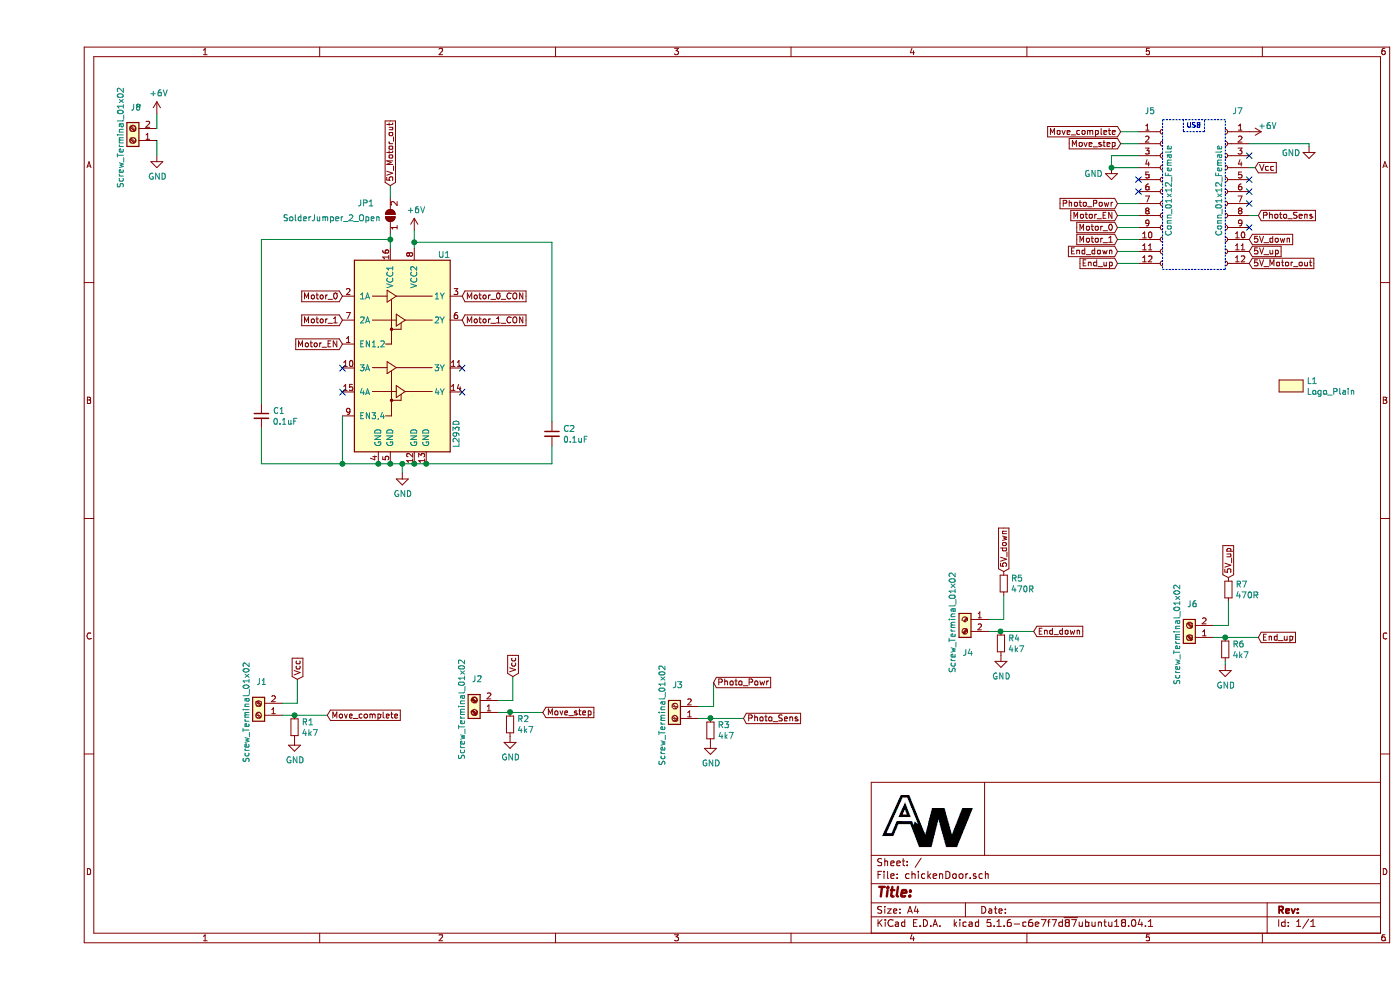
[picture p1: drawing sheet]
EESchema Schematic File Version 4
EELAYER 30 0
EELAYER END
$Descr A4 11693 8268
encoding utf-8
Sheet 1 1
Title ""
Date ""
Rev ""
Comp ""
Comment1 ""
Comment2 ""
Comment3 ""
Comment4 ""
$EndDescr
$Comp
L Driver_Motor:L293D U1
U 1 1
P 3050 3075
F 0 "U1" H 3400 4025 50  0000 C CNN
F 1 "L293D" V 3500 2525 50  0000 C CNN
F 2 "Package_DIP:DIP-16_W7.62mm_Socket_LongPads" H 3300 2325 50  0001 L CNN
F 3 "http://www.ti.com/lit/ds/symlink/l293.pdf" H 2750 3775 50  0001 C CNN
	1    3050 3075
	1    0    0    -1  
$EndComp
$Comp
L OwnConn:GND #PWR02
U 1 1
P 1000 1300
F 0 "#PWR02" H 1000 1050 50  0001 C CNN
F 1 "GND" H 1005 1127 50  0000 C CNN
F 2 "" H 1000 1300 50  0001 C CNN
F 3 "" H 1000 1300 50  0001 C CNN
	1    1000 1300
	1    0    0    -1  
$EndComp
$Comp
L power:+6V #PWR01
U 1 1
P 1000 950
F 0 "#PWR01" H 1000 800 50  0001 C CNN
F 1 "+6V" H 1015 1123 50  0000 C CNN
F 2 "" H 1000 950 50  0001 C CNN
F 3 "" H 1000 950 50  0001 C CNN
	1    1000 950 
	1    0    0    -1  
$EndComp
Wire Wire Line
	1000 950  1000 1075
Wire Notes Line
	9400 2250 9925 2250
Wire Notes Line
	9925 2250 9925 1000
Wire Notes Line
	9925 1000 9400 1000
Wire Notes Line
	9400 1000 9400 2250
Wire Notes Line
	9575 1000 9575 1100
Wire Notes Line
	9575 1100 9750 1100
Wire Notes Line
	9750 1100 9750 1000
Text Notes 9600 1075 0    39   ~ 0
USB
$Comp
L power:+6V #PWR011
U 1 1
P 10125 1100
F 0 "#PWR011" H 10125 950 50  0001 C CNN
F 1 "+6V" V 10075 1175 50  0000 L CNN
F 2 "" H 10125 1100 50  0001 C CNN
F 3 "" H 10125 1100 50  0001 C CNN
	1    10125 1100
	0    1    1    0   
$EndComp
Text GLabel 9050 1100 0    50   Input ~ 0
Move_complete
Text GLabel 9050 1200 0    50   Input ~ 0
Move_step
Wire Wire Line
	9050 1100 9200 1100
Wire Wire Line
	9050 1200 9200 1200
$Comp
L OwnConn:GND #PWR09
U 1 1
P 8975 1400
F 0 "#PWR09" H 8975 1150 50  0001 C CNN
F 1 "GND" H 8825 1350 50  0000 C CNN
F 2 "" H 8975 1400 50  0001 C CNN
F 3 "" H 8975 1400 50  0001 C CNN
	1    8975 1400
	1    0    0    -1  
$EndComp
$Comp
L Connector:Conn_01x12_Female J5
U 1 1
P 9400 1600
F 0 "J5" H 9250 2275 50  0000 L CNN
F 1 "Conn_01x12_Female" V 9450 1225 50  0000 L CNN
F 2 "Connector_PinSocket_2.54mm:PinSocket_1x12_P2.54mm_Vertical" H 9400 1600 50  0001 C CNN
F 3 "~" H 9400 1600 50  0001 C CNN
	1    9400 1600
	1    0    0    -1  
$EndComp
Wire Wire Line
	9200 1300 8975 1300
Wire Wire Line
	8975 1300 8975 1400
Wire Wire Line
	8975 1400 9200 1400
Connection ~ 8975 1400
$Comp
L Connector:Conn_01x12_Female J7
U 1 1
P 9925 1600
F 0 "J7" H 9775 2275 50  0000 L CNN
F 1 "Conn_01x12_Female" V 9975 1225 50  0000 L CNN
F 2 "Connector_PinSocket_2.54mm:PinSocket_1x12_P2.54mm_Vertical" H 9925 1600 50  0001 C CNN
F 3 "~" H 9925 1600 50  0001 C CNN
	1    9925 1600
	-1   0    0    -1  
$EndComp
$Comp
L OwnConn:GND #PWR012
U 1 1
P 10625 1225
F 0 "#PWR012" H 10625 975 50  0001 C CNN
F 1 "GND" H 10475 1175 50  0000 C CNN
F 2 "" H 10625 1225 50  0001 C CNN
F 3 "" H 10625 1225 50  0001 C CNN
	1    10625 1225
	1    0    0    -1  
$EndComp
Wire Wire Line
	10125 1200 10625 1200
Wire Wire Line
	10625 1200 10625 1225
NoConn ~ 10125 1300
Text GLabel 10175 1400 2    50   Input ~ 0
Vcc
Wire Wire Line
	10125 1400 10175 1400
Wire Wire Line
	10125 1800 10200 1800
Text GLabel 10200 1800 2    50   Input ~ 0
Photo_Sens
NoConn ~ 10125 1500
NoConn ~ 10125 1700
NoConn ~ 10125 1600
NoConn ~ 10125 1900
NoConn ~ 9200 1500
NoConn ~ 9200 1600
Text GLabel 9025 1700 0    50   Input ~ 0
Photo_Powr
Wire Wire Line
	9025 1700 9200 1700
Text GLabel 9025 1800 0    50   Input ~ 0
Motor_EN
Text GLabel 9025 1900 0    50   Input ~ 0
Motor_0
Text GLabel 9025 2000 0    50   Input ~ 0
Motor_1
Wire Wire Line
	9025 1800 9200 1800
Wire Wire Line
	9200 1900 9025 1900
Wire Wire Line
	9025 2000 9200 2000
$Comp
L power:+6V #PWR05
U 1 1
P 3150 1925
F 0 "#PWR05" H 3150 1775 50  0001 C CNN
F 1 "+6V" H 3165 2098 50  0000 C CNN
F 2 "" H 3150 1925 50  0001 C CNN
F 3 "" H 3150 1925 50  0001 C CNN
	1    3150 1925
	1    0    0    -1  
$EndComp
NoConn ~ 2550 3275
NoConn ~ 3550 3275
NoConn ~ 3550 3075
NoConn ~ 2550 3075
Wire Wire Line
	2550 3475 2550 3875
Wire Wire Line
	2550 3875 2850 3875
Wire Wire Line
	2850 3875 2950 3875
Connection ~ 2850 3875
Wire Wire Line
	2950 3875 3050 3875
Connection ~ 2950 3875
Wire Wire Line
	3150 3875 3250 3875
Connection ~ 3150 3875
Wire Wire Line
	3050 3875 3050 3950
Connection ~ 3050 3875
Wire Wire Line
	3050 3875 3150 3875
$Comp
L OwnConn:GND #PWR04
U 1 1
P 3050 3950
F 0 "#PWR04" H 3050 3700 50  0001 C CNN
F 1 "GND" H 3055 3777 50  0000 C CNN
F 2 "" H 3050 3950 50  0001 C CNN
F 3 "" H 3050 3950 50  0001 C CNN
	1    3050 3950
	1    0    0    -1  
$EndComp
Text GLabel 2550 2875 0    50   Input ~ 0
Motor_EN
Text GLabel 2550 2475 0    50   Input ~ 0
Motor_0
Text GLabel 2550 2675 0    50   Input ~ 0
Motor_1
Text GLabel 3550 2475 2    50   Input ~ 0
Motor_0_CON
Text GLabel 3550 2675 2    50   Input ~ 0
Motor_1_CON
$Comp
L Device:C_Small C2
U 1 1
P 4300 3625
F 0 "C2" H 4392 3671 50  0000 L CNN
F 1 "0.1uF" H 4392 3580 50  0000 L CNN
F 2 "Capacitor_SMD:C_0805_2012Metric" H 4300 3625 50  0001 C CNN
F 3 "~" H 4300 3625 50  0001 C CNN
	1    4300 3625
	1    0    0    -1  
$EndComp
Connection ~ 3250 3875
Wire Wire Line
	3150 2075 3150 2025
Wire Wire Line
	3250 3875 4300 3875
Wire Wire Line
	4300 3875 4300 3725
Wire Wire Line
	4300 3525 4300 2025
Wire Wire Line
	4300 2025 3150 2025
Connection ~ 3150 2025
Wire Wire Line
	3150 2025 3150 1925
$Comp
L Device:C_Small C1
U 1 1
P 1875 3475
F 0 "C1" H 1967 3521 50  0000 L CNN
F 1 "0.1uF" H 1967 3430 50  0000 L CNN
F 2 "Capacitor_SMD:C_0805_2012Metric" H 1875 3475 50  0001 C CNN
F 3 "~" H 1875 3475 50  0001 C CNN
	1    1875 3475
	1    0    0    -1  
$EndComp
Wire Wire Line
	2550 3875 1875 3875
Wire Wire Line
	1875 3875 1875 3575
Connection ~ 2550 3875
Wire Wire Line
	1875 3375 1875 2000
Wire Wire Line
	2950 1950 2950 2000
Wire Wire Line
	1875 2000 2950 2000
Connection ~ 2950 2000
Wire Wire Line
	2950 2000 2950 2075
$Comp
L Jumper:SolderJumper_2_Open JP1
U 1 1
P 2950 1800
F 0 "JP1" V 3050 2075 50  0000 R CNN
F 1 "SolderJumper_2_Open" V 2925 2700 50  0000 R CNN
F 2 "SolderJumper:2pin" H 2950 1800 50  0001 C CNN
F 3 "~" H 2950 1800 50  0001 C CNN
	1    2950 1800
	0    -1   -1   0   
$EndComp
Wire Wire Line
	2950 1550 2950 1650
$Comp
L Connector:Screw_Terminal_01x02 J1
U 1 1
P 1850 5975
F 0 "J1" H 1825 5700 50  0000 C CNN
F 1 "Screw_Terminal_01x02" V 1950 5950 50  0000 C CNN
F 2 "OwnConn:screwterminal" H 1850 5975 50  0001 C CNN
F 3 "~" H 1850 5975 50  0001 C CNN
	1    1850 5975
	-1   0    0    1   
$EndComp
Wire Wire Line
	2050 5875 2175 5875
Wire Wire Line
	2175 5875 2175 5675
Wire Wire Line
	2050 5975 2150 5975
Text GLabel 2425 5975 2    50   Input ~ 0
Move_complete
$Comp
L Device:R_Small R1
U 1 1
P 2150 6075
F 0 "R1" H 2209 6121 50  0000 L CNN
F 1 "4k7" H 2209 6030 50  0000 L CNN
F 2 "Resistor_SMD:R_0805_2012Metric" H 2150 6075 50  0001 C CNN
F 3 "~" H 2150 6075 50  0001 C CNN
	1    2150 6075
	1    0    0    -1  
$EndComp
Connection ~ 2150 5975
Wire Wire Line
	2150 5975 2425 5975
$Comp
L OwnConn:GND #PWR03
U 1 1
P 2150 6175
F 0 "#PWR03" H 2150 5925 50  0001 C CNN
F 1 "GND" H 2155 6002 50  0000 C CNN
F 2 "" H 2150 6175 50  0001 C CNN
F 3 "" H 2150 6175 50  0001 C CNN
	1    2150 6175
	1    0    0    -1  
$EndComp
$Comp
L Connector:Screw_Terminal_01x02 J2
U 1 1
P 3650 5950
F 0 "J2" H 3625 5675 50  0000 C CNN
F 1 "Screw_Terminal_01x02" V 3750 5925 50  0000 C CNN
F 2 "OwnConn:screwterminal" H 3650 5950 50  0001 C CNN
F 3 "~" H 3650 5950 50  0001 C CNN
	1    3650 5950
	-1   0    0    1   
$EndComp
Wire Wire Line
	3850 5850 3975 5850
Wire Wire Line
	3975 5850 3975 5650
Wire Wire Line
	3850 5950 3950 5950
Text GLabel 3975 5650 1    50   Input ~ 0
Vcc
$Comp
L Device:R_Small R2
U 1 1
P 3950 6050
F 0 "R2" H 4009 6096 50  0000 L CNN
F 1 "4k7" H 4009 6005 50  0000 L CNN
F 2 "Resistor_SMD:R_0805_2012Metric" H 3950 6050 50  0001 C CNN
F 3 "~" H 3950 6050 50  0001 C CNN
	1    3950 6050
	1    0    0    -1  
$EndComp
Connection ~ 3950 5950
Wire Wire Line
	3950 5950 4225 5950
$Comp
L OwnConn:GND #PWR06
U 1 1
P 3950 6150
F 0 "#PWR06" H 3950 5900 50  0001 C CNN
F 1 "GND" H 3955 5977 50  0000 C CNN
F 2 "" H 3950 6150 50  0001 C CNN
F 3 "" H 3950 6150 50  0001 C CNN
	1    3950 6150
	1    0    0    -1  
$EndComp
Text GLabel 4225 5950 2    50   Input ~ 0
Move_step
$Comp
L Connector:Screw_Terminal_01x02 J3
U 1 1
P 5325 6000
F 0 "J3" H 5300 5725 50  0000 C CNN
F 1 "Screw_Terminal_01x02" V 5425 5975 50  0000 C CNN
F 2 "OwnConn:screwterminal" H 5325 6000 50  0001 C CNN
F 3 "~" H 5325 6000 50  0001 C CNN
	1    5325 6000
	-1   0    0    1   
$EndComp
Wire Wire Line
	5525 5900 5650 5900
Wire Wire Line
	5650 5900 5650 5700
Wire Wire Line
	5525 6000 5625 6000
$Comp
L Device:R_Small R3
U 1 1
P 5625 6100
F 0 "R3" H 5684 6146 50  0000 L CNN
F 1 "4k7" H 5684 6055 50  0000 L CNN
F 2 "Resistor_SMD:R_0805_2012Metric" H 5625 6100 50  0001 C CNN
F 3 "~" H 5625 6100 50  0001 C CNN
	1    5625 6100
	1    0    0    -1  
$EndComp
Connection ~ 5625 6000
Wire Wire Line
	5625 6000 5900 6000
$Comp
L OwnConn:GND #PWR07
U 1 1
P 5625 6200
F 0 "#PWR07" H 5625 5950 50  0001 C CNN
F 1 "GND" H 5630 6027 50  0000 C CNN
F 2 "" H 5625 6200 50  0001 C CNN
F 3 "" H 5625 6200 50  0001 C CNN
	1    5625 6200
	1    0    0    -1  
$EndComp
Text GLabel 5650 5700 2    50   Input ~ 0
Photo_Powr
Text GLabel 5900 6000 2    50   Input ~ 0
Photo_Sens
$Comp
L Connector:Screw_Terminal_01x02 J4
U 1 1
P 7750 5175
F 0 "J4" H 7725 4900 50  0000 C CNN
F 1 "Screw_Terminal_01x02" V 7850 5150 50  0000 C CNN
F 2 "OwnConn:screwterminal" H 7750 5175 50  0001 C CNN
F 3 "~" H 7750 5175 50  0001 C CNN
	1    7750 5175
	-1   0    0    -1  
$EndComp
Wire Wire Line
	7950 5175 8075 5175
Wire Wire Line
	8075 5175 8075 4975
Wire Wire Line
	7950 5275 8050 5275
$Comp
L Device:R_Small R4
U 1 1
P 8050 5375
F 0 "R4" H 8109 5421 50  0000 L CNN
F 1 "4k7" H 8109 5330 50  0000 L CNN
F 2 "Resistor_SMD:R_0805_2012Metric" H 8050 5375 50  0001 C CNN
F 3 "~" H 8050 5375 50  0001 C CNN
	1    8050 5375
	1    0    0    -1  
$EndComp
Connection ~ 8050 5275
Wire Wire Line
	8050 5275 8325 5275
$Comp
L OwnConn:GND #PWR08
U 1 1
P 8050 5475
F 0 "#PWR08" H 8050 5225 50  0001 C CNN
F 1 "GND" H 8055 5302 50  0000 C CNN
F 2 "" H 8050 5475 50  0001 C CNN
F 3 "" H 8050 5475 50  0001 C CNN
	1    8050 5475
	1    0    0    -1  
$EndComp
$Comp
L Connector:Screw_Terminal_01x02 J6
U 1 1
P 9625 5325
F 0 "J6" H 9600 5050 50  0000 C CNN
F 1 "Screw_Terminal_01x02" V 9725 5300 50  0000 C CNN
F 2 "OwnConn:screwterminal" H 9625 5325 50  0001 C CNN
F 3 "~" H 9625 5325 50  0001 C CNN
	1    9625 5325
	-1   0    0    1   
$EndComp
Wire Wire Line
	9825 5225 9950 5225
Wire Wire Line
	9950 5225 9950 5025
Wire Wire Line
	9825 5325 9925 5325
$Comp
L Device:R_Small R6
U 1 1
P 9925 5425
F 0 "R6" H 9984 5471 50  0000 L CNN
F 1 "4k7" H 9984 5380 50  0000 L CNN
F 2 "Resistor_SMD:R_0805_2012Metric" H 9925 5425 50  0001 C CNN
F 3 "~" H 9925 5425 50  0001 C CNN
	1    9925 5425
	1    0    0    -1  
$EndComp
Connection ~ 9925 5325
Wire Wire Line
	9925 5325 10200 5325
$Comp
L OwnConn:GND #PWR010
U 1 1
P 9925 5550
F 0 "#PWR010" H 9925 5300 50  0001 C CNN
F 1 "GND" H 9930 5377 50  0000 C CNN
F 2 "" H 9925 5550 50  0001 C CNN
F 3 "" H 9925 5550 50  0001 C CNN
	1    9925 5550
	1    0    0    -1  
$EndComp
Text GLabel 8325 5275 2    50   Input ~ 0
End_down
Text GLabel 10200 5325 2    50   Input ~ 0
End_up
Text GLabel 9025 2100 0    50   Input ~ 0
End_down
Text GLabel 9025 2200 0    50   Input ~ 0
End_up
Wire Wire Line
	9025 2100 9200 2100
Wire Wire Line
	9200 2200 9025 2200
Text GLabel 10125 2200 2    50   Input ~ 0
5V_Motor_out
Text GLabel 10125 2000 2    50   Input ~ 0
5V_down
Text GLabel 2950 1550 1    50   Input ~ 0
5V_Motor_out
Text GLabel 2175 5675 1    50   Input ~ 0
Vcc
Text GLabel 10125 2100 2    50   Input ~ 0
5V_up
Text GLabel 9950 4825 1    50   Input ~ 0
5V_up
Text GLabel 8075 4775 1    50   Input ~ 0
5V_down
$Comp
L Device:R_Small R5
U 1 1
P 8075 4875
F 0 "R5" H 8134 4921 50  0000 L CNN
F 1 "470R" H 8134 4830 50  0000 L CNN
F 2 "Resistor_SMD:R_0805_2012Metric" H 8075 4875 50  0001 C CNN
F 3 "~" H 8075 4875 50  0001 C CNN
	1    8075 4875
	1    0    0    -1  
$EndComp
$Comp
L Device:R_Small R7
U 1 1
P 9950 4925
F 0 "R7" H 10009 4971 50  0000 L CNN
F 1 "470R" H 10009 4880 50  0000 L CNN
F 2 "Resistor_SMD:R_0805_2012Metric" H 9950 4925 50  0001 C CNN
F 3 "~" H 9950 4925 50  0001 C CNN
	1    9950 4925
	1    0    0    -1  
$EndComp
Wire Wire Line
	9925 5525 9925 5550
$Comp
L Connector:Screw_Terminal_01x02 J8
U 1 1
P 800 1175
F 0 "J8" H 775 900 50  0000 C CNN
F 1 "Screw_Terminal_01x02" V 900 1150 50  0000 C CNN
F 2 "OwnConn:screwterminal" H 800 1175 50  0001 C CNN
F 3 "~" H 800 1175 50  0001 C CNN
	1    800  1175
	-1   0    0    1   
$EndComp
Wire Wire Line
	1000 1175 1000 1300
$Comp
L logo:Logo_Plain L1
U 1 1
P 10475 3225
F 0 "L1" H 10603 3271 50  0000 L CNN
F 1 "Logo_Plain" H 10603 3180 50  0000 L CNN
F 2 "logo:Logo_8x5" H 10475 3225 50  0001 C CNN
F 3 "" H 10475 3225 50  0001 C CNN
	1    10475 3225
	1    0    0    -1  
$EndComp
$EndSCHEMATC
